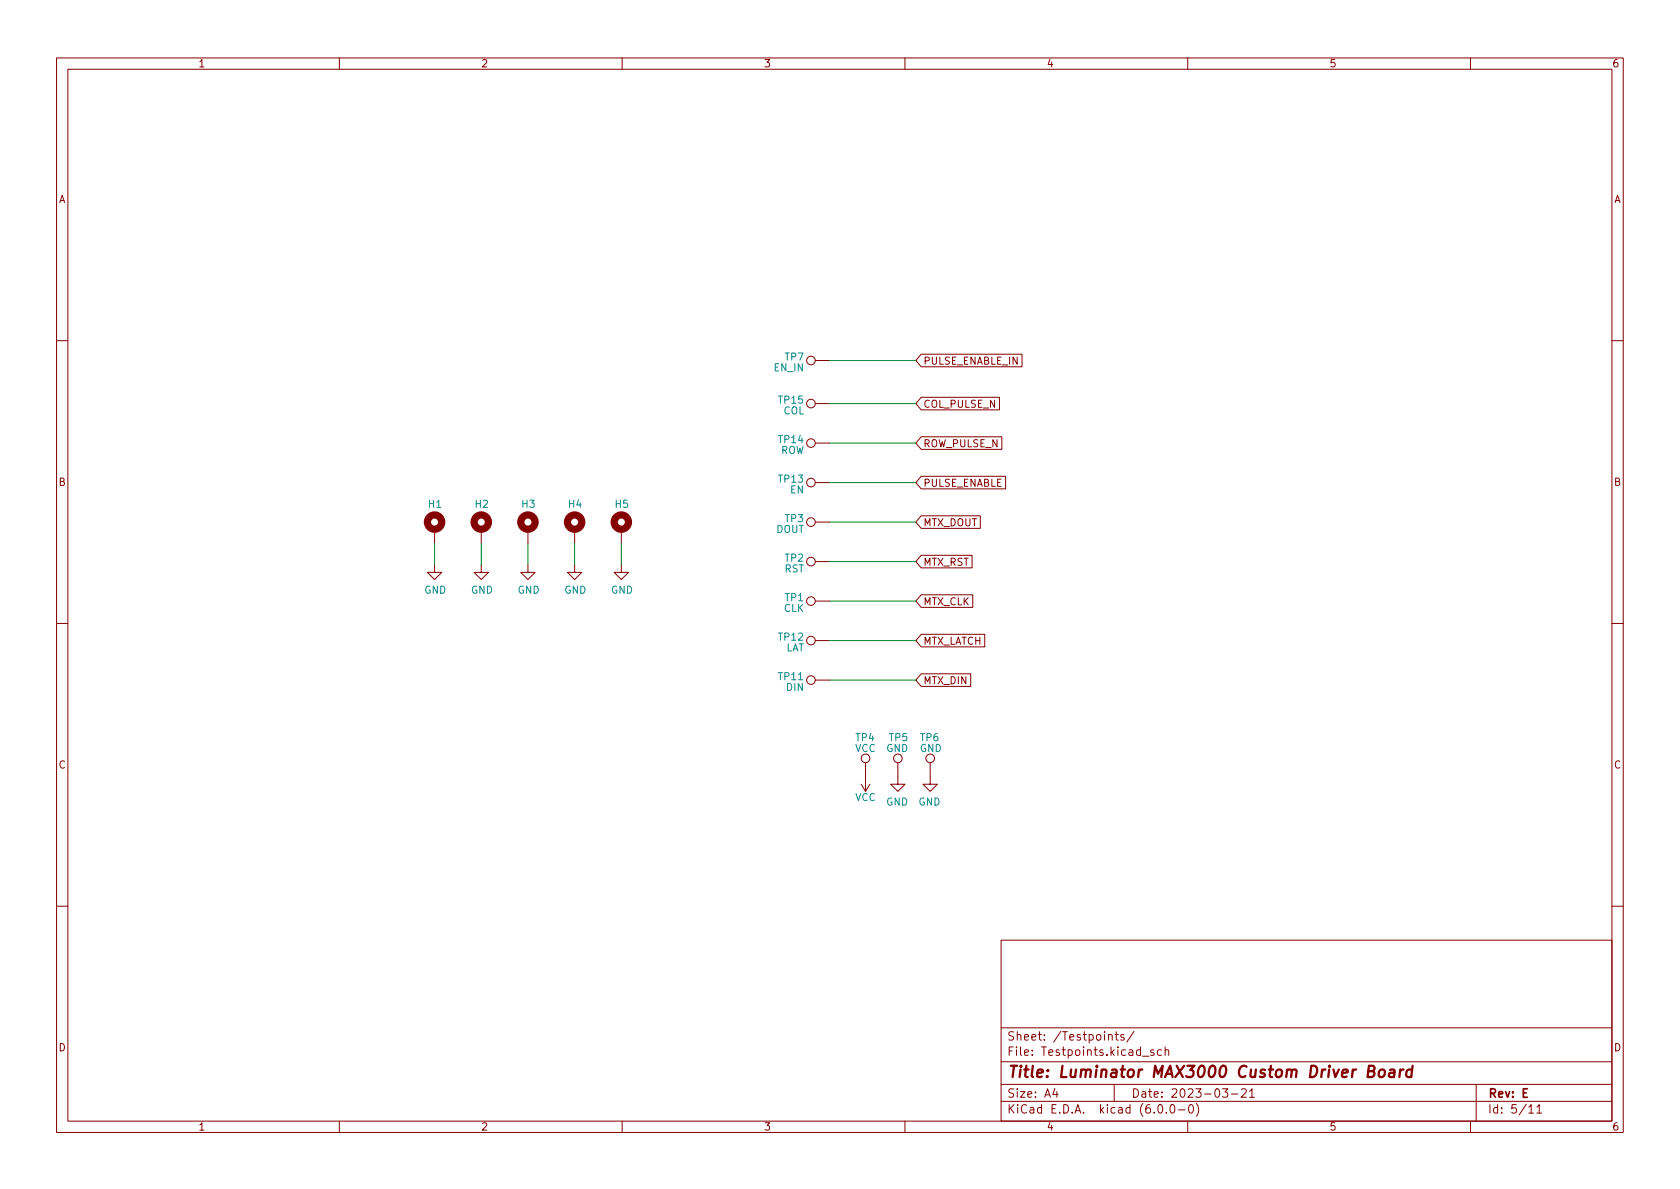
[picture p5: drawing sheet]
<svg xmlns="http://www.w3.org/2000/svg" width="297mm" height="210mm" viewBox="0 0 297 210" stroke-linecap="round" stroke-linejoin="round" font-family="sans-serif">
<g fill="none" stroke="#840000" stroke-width=".18">
<path d="M10 10.2h277v190.1h-277zM12 12.2h273v186.1h-273zM60 10.2v2M110 10.2v2M160 10.2v2M210 10.2v2M260 10.2v2M10 60.2h2M144.1 71.4h2.6M144.1 63.7h2.6M144.1 78.4h2.6M162.9 70.3h13.8v2.2h-13.8l-1-1.1z"/>
<path d="M162.9 77.2h14.2v2.3h-14.2l-1-1.1zM162.9 62.6h17.8v2.3h-17.8l-1-1.2zM285 60.2h2M76.8 99.9v1.3h1.3l-1.3 1.3-1.2-1.3h1.2M76.8 93.6v2.5M85.1 99.9v1.3h1.3l-1.3 1.3-1.3-1.3h1.3M85.1 93.6v2.5M93.3 99.9v1.3h1.3l-1.3 1.3-1.2-1.3h1.2M93.3 93.6v2.5M101.6 99.9v1.3h1.3l-1.3 1.3-1.3-1.3h1.3M101.6 93.6v2.5M109.9 99.9v1.3h1.2l-1.2 1.3-1.3-1.3h1.3"/>
<path d="M109.9 93.6v2.5M144.1 85.3h2.6M144.1 92.3h2.6M144.1 99.3h2.6M162.9 91.2h10.4v2.2h-10.4l-1-1.1zM162.9 98.2h9v2.2h-9l-1-1.1zM162.9 84.2h14.9v2.2h-14.9l-1-1.1zM10 110.2h2M144.1 106.3h2.6M144.1 113.3h2.6M162.9 112.2h11.2v2.2h-11.2l-1-1.1zM162.9 119.2h8.7v2.2h-8.7l-1-1.1z"/>
<path d="M162.9 105.2h9.1v2.2h-9.1l-1-1.1zM285 110.2h2M144.1 120.3h2.6M152.3 138.7l.7 1.2M153 134.9v5M153.8 138.7l-.8 1.2M158.7 134.9v3.8h-1.2l1.2 1.2 1.3-1.2h-1.3M164.5 134.9v3.8h-1.3l1.3 1.2 1.2-1.2h-1.2M10 160.2h2M177 166.3h108v32h-108zM285 160.2h2M60 198.3v2"/>
<path d="M110 198.3v2M160 198.3v2M177 194.8h108M177 191.8h108M177 187.8h108M177 181.8h108M186.5 192.5l-.4 1h1M186.9 193v1M196 183.1l.2-.2 .4 .1v.9M197 191.8v3M197.1 182.9h.6M197.4 182.4v1.3l.3 .2"/>
<path d="M198.7 183l-.3-.1-.3 .2 .1 .3 .5 .1v.4h-.6M200.5 182.4l-1.3 1.9M202 186.8h1.1M204 185.7l-.4-.1-.2 .2 .1 .3 .5 .1v.4h-.6M204.9 195.4l.2-.1a.81 .81 0 0 1 .6 .7 .81 .81 0 0 1-.3 .8h-.2a.81 .81 0 0 1-.6-.6 .81 .81 0 0 1 .3-.8zM205.4 185.7l-.5-.1-.3 .3v.4l.2 .3h.6M206 185.8l.2-.2 .4 .1v.9M206 185.1v1.5M206.2 196.7v.1M207.1 195.4l.1-.1a.81 .81 0 0 1 .6 .7 .81 .81 0 0 1-.3 .8h-.1a.81 .81 0 0 1-.6-.6 .81 .81 0 0 1 .3-.8zM208.4 196.3h1.1M210 198.3v2"/>
<path d="M210.4 195.4l.1-.1a.81 .81 0 0 1 .6 .7 .81 .81 0 0 1-.3 .8h-.2a.81 .81 0 0 1-.5-.6 .81 .81 0 0 1 .3-.8zM211.5 195.1a1.72 1.72 0 0 1 0 2.3M216.1 192.5h1l-.5 .6 .4 .1v.7l-.2 .1h-.4l-.3-.1M217.7 193.5h1.2M219.5 192.7l.6-.2 .2 .2 .1 .3-1 1h1M220.9 193l.5-.5v1.5M220.9 194h.9M260 198.3v2M261 191.8v6.5M270.3 195.8l.4-.5v1.5M270.3 196.8h.9M271.7 195.8l.5-.5v1.5"/>
<path d="M271.7 196.8h.9"/>
<circle cx="143.4" cy="71.4" r=".76"/>
<circle cx="143.4" cy="63.7" r=".76"/>
<circle cx="143.4" cy="78.4" r=".76"/>
<circle cx="143.4" cy="85.3" r=".76"/>
<circle cx="143.4" cy="92.3" r=".76"/>
<circle cx="143.4" cy="99.3" r=".76"/>
<circle cx="143.4" cy="113.3" r=".76"/>
<circle cx="143.4" cy="106.3" r=".76"/>
<circle cx="143.4" cy="120.3" r=".76"/>
<circle cx="153" cy="134.1" r=".76"/>
<circle cx="158.7" cy="134.1" r=".76"/>
<circle cx="164.5" cy="134.1" r=".76"/>
</g>
<path d="M241.9 189.4l.9-.1a.46 .46 0 0 0 .3-.4 .46 .46 0 0 0-.4-.4h-.7l-.2 2h.8a.53 .53 0 0 0 .4-.5 .53 .53 0 0 0-.4-.6M243.9 189.3a.52 .52 0 0 1 .6-.2 .52 .52 0 0 1 .4 .4l-.1 .6a.55 .55 0 0 1-.5 .4 .55 .55 0 0 1-.5-.4zM245.8 189.2l.2-.1 .5 .1v1.3M246.6 189.6l-.7 .1a.4 .4 0 0 0-.3 .3 .4 .4 0 0 0 .2 .5l.7-.1M247.6 189.1l-.2 1.4M248.2 189.1l-.4 .1-.3 .3M249.7 189.2a.66 .66 0 0 0-1 .3l-.1 .6 .2 .3 .1 .1 .6-.1M249.8 188.5l-.3 2" fill="none" stroke="#840000" stroke-width=".4"/>
<g fill="none" stroke="#840000" stroke-width="1.3">
<circle cx="76.8" cy="92.3" r="1.27"/>
<circle cx="85.1" cy="92.3" r="1.27"/>
<circle cx="93.3" cy="92.3" r="1.27"/>
<circle cx="101.6" cy="92.3" r="1.27"/>
<circle cx="109.9" cy="92.3" r="1.27"/>
</g>
<g fill="none" stroke="#008400" stroke-width=".18">
<path d="M146.7 63.7h15.2M146.7 71.4h15.2M146.7 78.4h15.2M76.8 96.1v3.8M85.1 96.1v3.8M93.3 96.1v3.8M101.6 96.1v3.8M109.9 96.1v3.8M146.7 92.3h15.2M146.7 99.3h15.2M146.7 85.3h15.2M146.7 106.3h15.2"/>
<path d="M146.7 113.3h15.2M146.7 120.3h15.2"/>
</g>
<text font-size="2.8" fill="#840000" x="178" y="190.6">Title: Luminator MAX3000 Custom Driver Board</text>
<g font-size="2.1" fill="#840000">
<text x="178" y="184">Sheet: /Testpoints/</text>
<text x="178" y="186.7">File: Testpoints.kicad_sch</text>
<text x="178" y="196.9">KiCad E.D.A. kicad (6.0.0-0)</text>
<text x="178" y="194.1">Size: A4</text>
<text x="200" y="194.1">Date: 2023-03-21</text>
<text x="263" y="194.1">Rev: E</text>
<text x="263" y="196.9">Id: 5/11</text>
</g>
<g font-size="1.8" fill="#840000">
<text x="35" y="11.9">1</text>
<text x="85" y="11.9">2</text>
<text x="135" y="11.9">3</text>
<text x="185" y="11.9">4</text>
<text x="235" y="11.9">5</text>
<text x="285" y="11.9">6</text>
<text x="10.3" y="35.9">A</text>
<text x="285.3" y="35.9">A</text>
<text x="163.2" y="64.5">PULSE_ENABLE_IN</text>
<text x="163.2" y="72.1">COL_PULSE_N</text>
<text x="163.2" y="79.1">ROW_PULSE_N</text>
<text x="10.3" y="85.9">B</text>
<text x="163.2" y="86.1">PULSE_ENABLE</text>
<text x="285.3" y="85.9">B</text>
<text x="163.2" y="93">MTX_DOUT</text>
<text x="163.2" y="100">MTX_RST</text>
<text x="163.2" y="107">MTX_CLK</text>
<text x="163.2" y="114">MTX_LATCH</text>
<text x="163.2" y="121">MTX_DIN</text>
<text x="10.3" y="135.9">C</text>
<text x="285.3" y="135.9">C</text>
<text x="10.3" y="185.9">D</text>
<text x="285.3" y="185.9">D</text>
<text x="35" y="199.9">1</text>
<text x="85" y="199.9">2</text>
<text x="135" y="199.9">3</text>
<text x="185" y="199.9">4</text>
<text x="235" y="199.9">5</text>
<text x="285" y="199.9">6</text>
</g>
<g font-size="1.8" fill="#008484">
<text x="136.9" y="65.7">EN_IN</text>
<text x="138.8" y="63.7">TP7</text>
<text x="137.7" y="71.4">TP15</text>
<text x="138.5" y="73.3">COL</text>
<text x="137.7" y="78.4">TP14</text>
<text x="138" y="80.3">ROW</text>
<text x="75.8" y="89.8">H1</text>
<text x="84" y="89.8">H2</text>
<text x="92.3" y="89.8">H3</text>
<text x="100.5" y="89.8">H4</text>
<text x="108.8" y="89.8">H5</text>
<text x="137.7" y="85.3">TP13</text>
<text x="139.7" y="87.2">EN</text>
<text x="137.2" y="94.2">DOUT</text>
<text x="138.8" y="92.3">TP3</text>
<text x="138.7" y="101.2">RST</text>
<text x="138.8" y="99.3">TP2</text>
<text x="75" y="105">GND</text>
<text x="83.3" y="105">GND</text>
<text x="91.5" y="105">GND</text>
<text x="99.8" y="105">GND</text>
<text x="108" y="105">GND</text>
<text x="138.8" y="106.3">TP1</text>
<text x="137.7" y="113.3">TP12</text>
<text x="138.6" y="108.2">CLK</text>
<text x="138.9" y="115.2">LAT</text>
<text x="137.7" y="120.3">TP11</text>
<text x="139" y="122.2">DIN</text>
<text x="151.3" y="131.1">TP4</text>
<text x="157.2" y="131.1">TP5</text>
<text x="162.7" y="131.1">TP6</text>
<text x="151.2" y="133">VCC</text>
<text x="156.7" y="133">GND</text>
<text x="162.6" y="133">GND</text>
<text x="151.2" y="141.6">VCC</text>
<text x="156.7" y="142.4">GND</text>
<text x="162.4" y="142.4">GND</text>
</g>
</svg>
